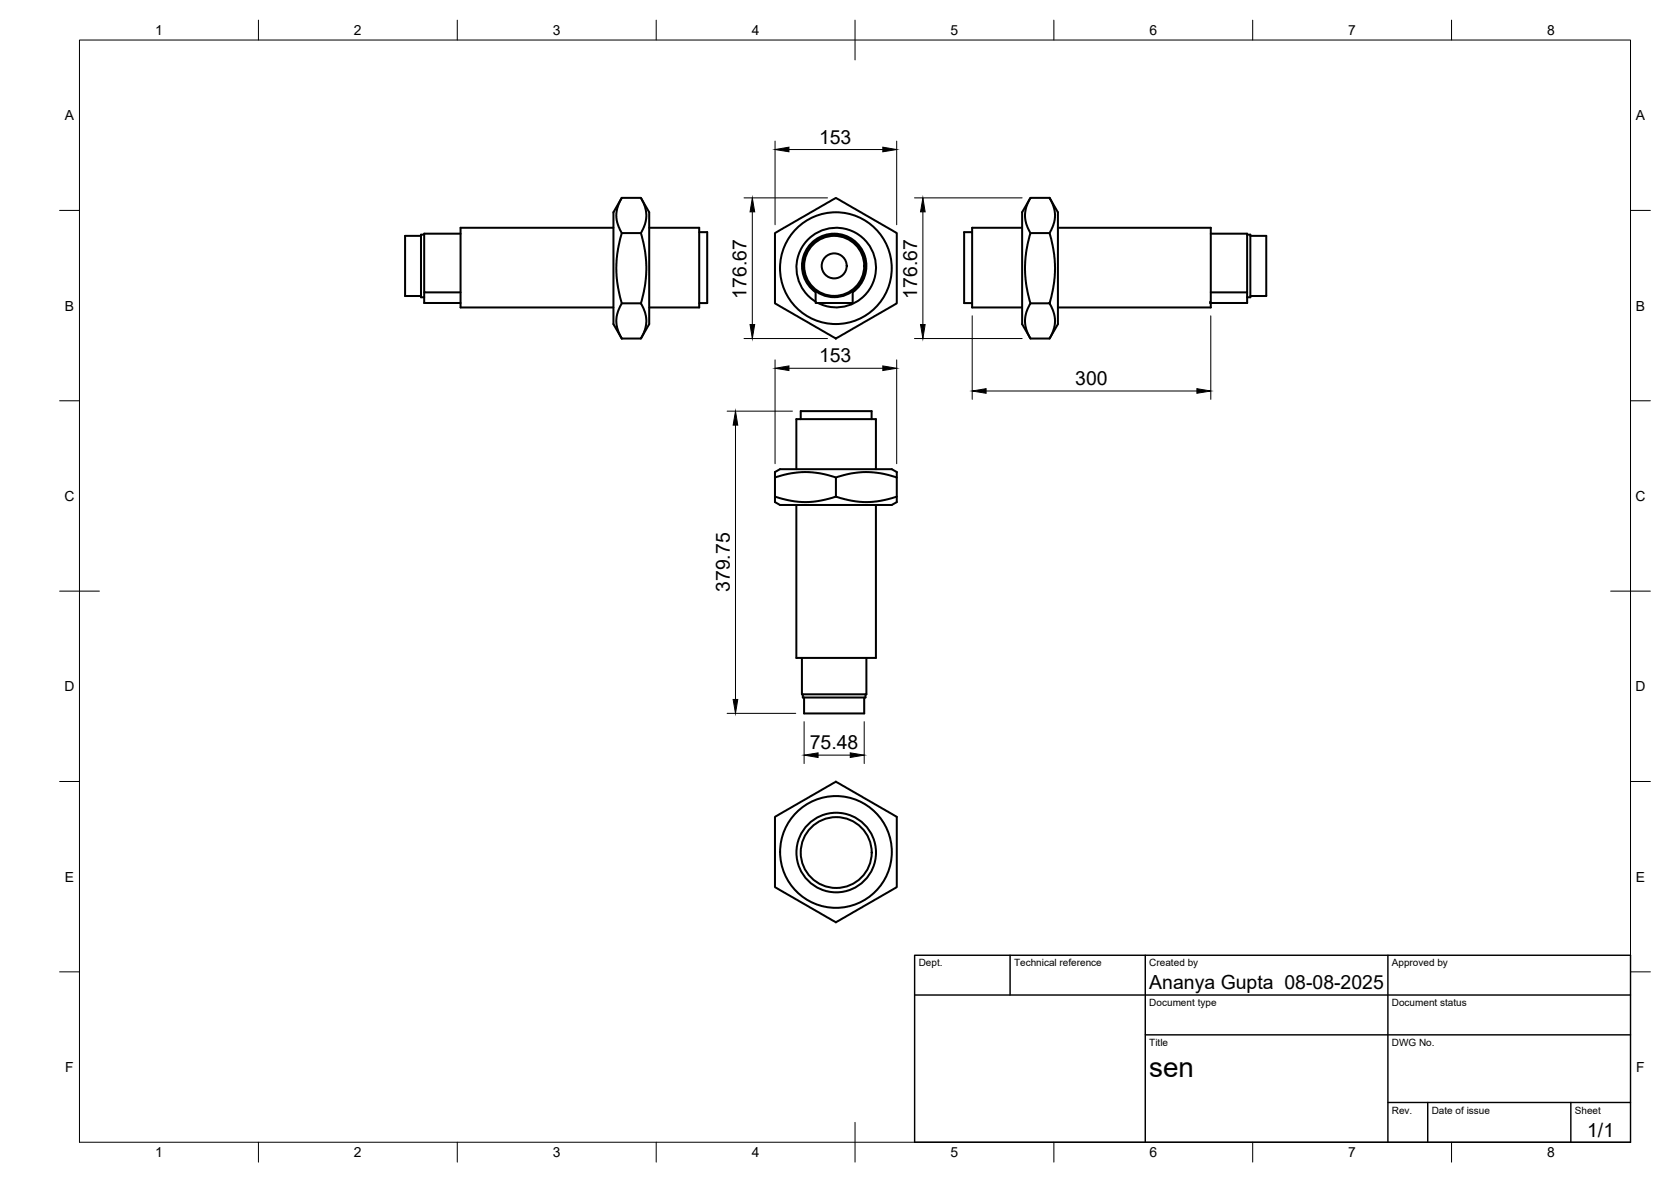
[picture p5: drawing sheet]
<svg xmlns="http://www.w3.org/2000/svg" width="420mm" height="297mm" viewBox="0 0 420 297" stroke-linecap="round" stroke-linejoin="round" font-family="sans-serif">
<!-- layer: Visible -->
<g fill="none" stroke="#000" stroke-width=".51">
<path d="M105.9 59.3h-4v15.1h4M106.7 59h-.8v15.7h.8M115.8 58.7h-9.1v14.8h9.1M154.2 57.2h-38.4v20.1h38.4M156.3 49.7l-2.1 3.6v28.2l2.1 3.6M156.3 49.7l-.9 2-.4 1.9 .1 1.8 .5 1.7a2.99 2.99 0 0 1 .3 3.3l-.7 3.6-.2 3.1 .2 3.7 .7 3.6a3.1 3.1 0 0 1-.4 3.5l-.5 1.9v1.8l.4 1.5 .9 2M156.3 49.7h4.8l1 2.1 .4 2.1-.3 2.2-1.1 2.5h-4.8M161.1 58.6l1 4.1 .4 4.2-.3 4.4-1.1 4.9M161.1 49.7l2.1 3.6v28.2l-2.1 3.6M163.2 57.2h12.6v20.1h-12.6M175.8 58.3h2v17.9h-2M194.9 58.6l14.7-8.6a.62 .62 0 0 1 1.1 0l14.2 8.3a.62 .62 0 0 1 .6 .9v16.4a.62 .62 0 0 1-.6 .9l-14.2 8.3a.62 .62 0 0 1-1.1 0l-14.2-8.3a.62 .62 0 0 1-.5-.9z"/>
<path d="M244.4 58.3h-2v17.9h2M257 57.2h-12.6v20.1h12.6M259.1 49.7l-2.1 3.6v28.2l2.1 3.6M263.9 49.7l2.1 3.6v28.2l-2.1 3.6M263.9 49.7l.9 2 .5 1.9-.1 1.8-.6 1.7a2.99 2.99 0 0 0-.2 3.3l.7 3.6 .2 3.1-.2 3.7-.7 3.6a3.1 3.1 0 0 0 .3 3.5l.5 1.9v1.8l-.4 1.5-.9 2h-4.8l-1-2.1-.4-2.1 .3-2.2 .9-2.2 .2-.3h4.8M263.9 58.6h-4.8l-.2 .6-.9 4.3-.3 4.4 .4 4.2 1 4.1M263.9 49.7h-4.8l-.3 .5-.8 2-.3 2.2 .4 2 1 2.2M266 57.2h38.4v18.6M304.4 58.7h9.2v14.8h-9.2M313.6 59h.8v15.7h-.8M314.4 59.3h4v15.1h-4M106.7 73.5v2.6h9.1"/>
<path d="M156.3 76.2h4.8l1.1 2.2 .3 2-.3 2.3-1.1 2.4h-4.8M205.1 73.5v2.6h9.3v-2.6M205.1 73.4a8.1 8.1 0 0 1-1.4-12 8.1 8.1 0 0 1 12.1 0 8.1 8.1 0 0 1-1.4 12M205.1 75.8a10 10 0 0 1 .1-17.2 10 10 0 0 1 15.1 8.4 10 10 0 0 1-14.6 9.1M304.4 76.1v1.2h-38.4M313.6 73.5v2.6h-9.3v-.3M200.2 117.9v-12.6h20v12.6M201.3 105.3v-2h17.9v2M194.9 120a22 22 0 0 1 15.3 0v4.8a22 22 0 0 1-15.3 0v1.4l1.2 .7h28.1l1.3-.7v-1.4a22 22 0 0 1-15.3 0M200.2 126.9v38.4h20v-38.4M210.2 120a22 22 0 0 1 15.3 0v4.8M225.5 120v-1.4l-1.3-.7h-28.1l-1.2 .7v6.2"/>
<path d="M201.6 165.3v9.2h16.2v-9.2M201.9 174.5v.8h15.7v-.8M202.2 175.3v4h15.1v-4M210.2 196.4l14.7 8.6a.62 .62 0 0 1 .6 .9v16.4a.62 .62 0 0 1-.6 1l-14.7 8.5M210.2 196.4l-14.8 8.6a.62 .62 0 0 0-.5 .9v16.4a.62 .62 0 0 0 .5 1l14.8 8.5"/>
<circle cx="209.8" cy="66.8" r="7.5"/>
<circle cx="209.8" cy="66.8" r="7.9"/>
<circle cx="209.8" cy="66.8" r="3.1"/>
<circle cx="210.2" cy="67.4" r="14"/>
<circle cx="210.2" cy="214.1" r="14"/>
<circle cx="210.3" cy="214.2" r="10"/>
<circle cx="210.3" cy="214.2" r="8.9"/>
</g>
<!-- layer: BORDER -->
<g fill="none" stroke="#000" stroke-width=".25">
<path d="M20 10.1h390v276.9h-390zM65 5.1v5M115 5.1v5M165 5.1v5M215 5.1v10M265 5.1v5M315 5.1v5M365 5.1v5M15 52.9h5M410 52.9h5M15 100.7h5M410 100.7h5"/>
<path d="M15 148.6h10M405 148.6h10M15 196.4h5M410 196.4h5M15 244.2h5M410 244.2h5M65 287v5M115 287v5M165 287v5M215 282.1v9.9M265 287v5M315 287v5"/>
<path d="M365 287v5"/>
</g>
<!-- layer: TITLEBLOCK -->
<path d="M230 240.1h180v46.9h-180zM230 250h180M254 240.1v9.9M288 240.1v46.9M349 240.1v46.9M288 260.1h122M349 277.1h61M359 277.1v9.9M395 277.1v9.9" fill="none" stroke="#000" stroke-width=".36"/>
<!-- layer: FD_Dimensions -->
<g fill="none" stroke="#000" stroke-width=".25">
<path d="M194.9 35.5v21M198.4 37.6h23.6M225.5 35.5v21M187.1 49.7h21M189.2 53.2v28.4M229.9 49.7h27.1M232.1 53.2v28.4M244.5 79.4v21M304.4 79.4v21M187.1 85.1h21M194.9 90.4v26.1M198.4 92.5h23.6"/>
<path d="M225.5 90.4v26.1M229.9 85.1h27.1M247.9 98.3h53M182.8 103.3h16.4M184.9 106.8v69M182.8 179.3h17.3M202.2 181.4v10.5M205.7 189.8h8.1M217.3 181.4v10.5"/>
</g>
<g fill="#000" stroke="#000" stroke-width=".25">
<path d="M194.9 37.6l3.5-.6v1.1zM222 37l3.5 .6-3.5 .5zM189.2 49.7l.6 3.5h-1.2zM232.1 49.7l.5 3.5h-1.1zM188.6 81.6h1.2l-.6 3.5zM194.9 92.5l3.5-.5v1.1zM222 92l3.5 .5-3.5 .6zM231.5 81.6h1.1l-.5 3.5zM244.5 98.3l3.4-.6v1.1zM300.9 97.7l3.5 .6-3.5 .5zM184.9 103.3l.6 3.5h-1.2zM184.3 175.8h1.2l-.6 3.5z"/>
<path d="M202.2 189.8l3.5-.6v1.2zM213.8 189.2l3.5 .6-3.5 .6z"/>
</g>
<text font-size="7" x="289" y="270.6">sen</text>
<g font-size="4.9">
<text x="205.9" y="36.1">153</text>
<text x="187.7" y="75" transform="rotate(-90 187.7 75)">176.67</text>
<text x="230.6" y="75" transform="rotate(-90 230.6 75)">176.67</text>
<text x="205.9" y="91.1">153</text>
<text x="270.4" y="96.8">300</text>
<text x="183.5" y="148.8" transform="rotate(-90 183.5 148.8)">379.75</text>
<text x="203.6" y="188.3">75.48</text>
<text x="289" y="248.5">Ananya Gupta 08-08-2025</text>
<text x="399.1" y="285.7">1/1</text>
</g>
<g font-size="3.5">
<text x="39" y="8.8">1</text>
<text x="89" y="8.8">2</text>
<text x="139" y="8.8">3</text>
<text x="189" y="8.8">4</text>
<text x="239" y="8.8">5</text>
<text x="289" y="8.8">6</text>
<text x="339" y="8.8">7</text>
<text x="389" y="8.8">8</text>
<text x="16.3" y="30.2">A</text>
<text x="411.3" y="30.2">A</text>
<text x="16.3" y="78">B</text>
<text x="411.3" y="78">B</text>
<text x="16.2" y="125.9">C</text>
<text x="411.2" y="125.9">C</text>
<text x="16.2" y="173.7">D</text>
<text x="411.2" y="173.7">D</text>
<text x="16.3" y="221.6">E</text>
<text x="411.3" y="221.6">E</text>
<text x="16.4" y="269.4">F</text>
<text x="411.4" y="269.4">F</text>
<text x="39" y="290.8">1</text>
<text x="89" y="290.8">2</text>
<text x="139" y="290.8">3</text>
<text x="189" y="290.8">4</text>
<text x="239" y="290.8">5</text>
<text x="289" y="290.8">6</text>
<text x="339" y="290.8">7</text>
<text x="389" y="290.8">8</text>
</g>
<g font-size="2.5">
<text x="231" y="242.9">Dept.</text>
<text x="255" y="242.9">Technical reference</text>
<text x="289" y="242.9">Created by</text>
<text x="350" y="242.9">Approved by</text>
<text x="289" y="252.8">Document type</text>
<text x="350" y="252.8">Document status</text>
<text x="289" y="262.9">Title</text>
<text x="350" y="262.9">DWG No.</text>
<text x="350" y="279.9">Rev.</text>
<text x="360" y="279.9">Date of issue</text>
<text x="396" y="279.9">Sheet</text>
</g>
</svg>
